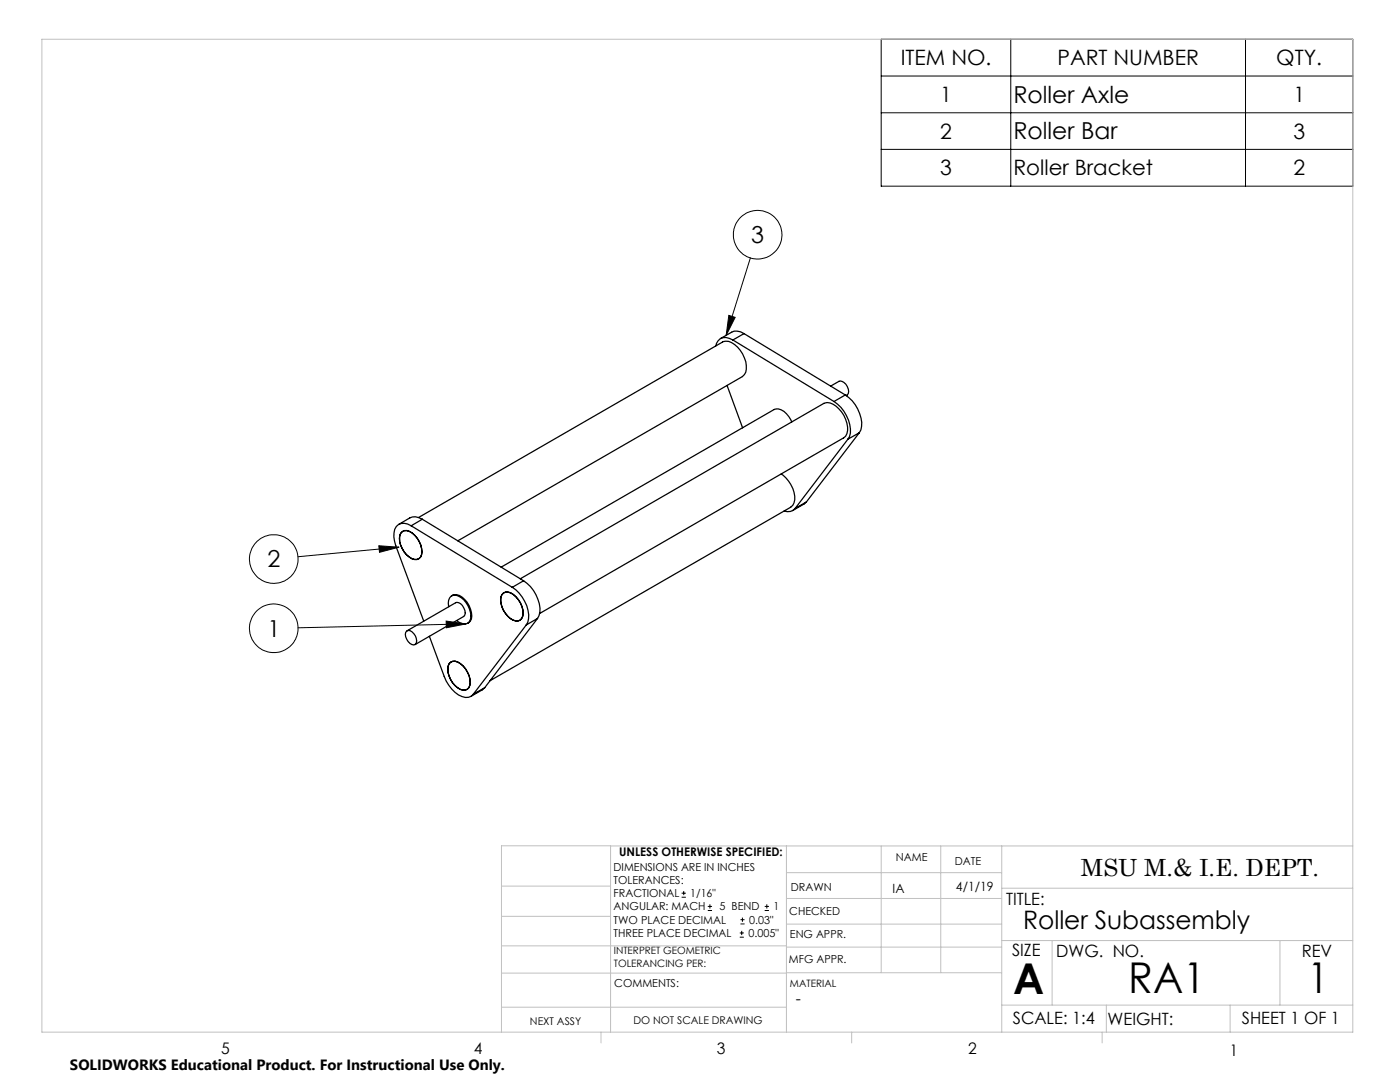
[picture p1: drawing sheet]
<svg xmlns="http://www.w3.org/2000/svg" width="279mm" height="216mm" viewBox="0 0 279 216" stroke-linecap="round" stroke-linejoin="round" font-family="sans-serif">
<g fill="none" stroke="#000" stroke-width=".2">
<path d="M175.9 7.8h94.1v29.3h-94.1zM175.9 15.2h94.1M201.7 7.8v29.3M248.6 7.8v29.3M175.9 22.5h94.1M175.9 29.8h94.1M149.8 51.5l-4.9 15.4M145.5 62.9l1.2 .4-1.8 3.6zM75.6 108.9l4 .3-3.9 1zM79.6 109.2l-20.1 1.9M89 123.9l4 .6-3.9 .8zM93 124.5l-33.5 .8"/>
<path d="M136 179h.9M136 178.2h.9M136.5 177.8v.8M141.3 181.7h.8M141.3 180.9h.8M141.7 180.4v.9M147.6 187h.8M147.6 186.2h.8M147.8 184.4h.8M147.8 183.5h.8M148 185.7v.9M148.2 183.1v.8"/>
<path d="M152.6 181.7h.9M152.6 180.9h.9M153 180.4v.9"/>
<circle cx="151.2" cy="46.8" r="4.8"/>
<circle cx="54.6" cy="111.6" r="4.9"/>
<circle cx="54.6" cy="125.4" r="4.9"/>
</g>
<g fill="none" stroke="#c0c0c0" stroke-width=".2">
<path d="M8.4 7.8h261.6v198.2h-261.6zM100.1 176.8h21.7M121.8 168.8v37.2M157 168.8v37.2M157 179.3h42.9M157 174.1h42.9M175.9 168.8v25.3M187.7 168.8v25.3M199.9 177.2h70.1M199.9 168.8v37.2M270 168.8h-169.9v37.2M100.1 194.2h56.9"/>
<path d="M100.1 188.7h56.9M100.1 182.8h21.7M157 194.1h42.9M157 184.4h42.9M157 189h42.9M199.9 187.7h70.1M210 187.7v12.9M255.4 187.7v12.9M100.1 201h56.9M119.9 206v2.1M170 206v2.1M199.9 200.6h70.1"/>
<path d="M220 206v2.1M220.8 200.6v5.4M245.5 200.6v5.4"/>
</g>
<path d="M145.5 62.9l1.2 .4-1.8 3.6zM89 123.9l4 .6-3.9 .8zM75.6 108.9l4 .3-3.9 1z" fill="#000"/>
<g fill="none" stroke="#000" stroke-width=".25">
<path d="M145.1 76.9l3.1 8.5M146.3 67.8a2.19 2.19 0 0 0-3 .2l-.4 1M146.3 67.8l20.1 12.3M148.5 66.6a2.43 2.43 0 0 0-2.5-.3l-2.2 1.3M148.5 66.6l-2.2 1.2M148.5 66.6l20.2 12.2M165.8 77l1.6-.9a1.83 1.83 0 0 1 1.7 2.7l-.2 .2M168.7 78.8a7.3 7.3 0 0 1 3.2 6.3l-.1 .7-.3 .6M168.7 78.8l-2.3 1.3M155.9 94.6a5.8 5.8 0 0 1 2.6 5.7l-.3 .5-.4 .4-60 34.7M158 84.2a3.8 3.8 0 0 0-3.1-2.6l-.4 .1-54.5 31.5M166.4 80.1a7.4 7.4 0 0 1 3.3 6.3l-.5 1.2"/>
<path d="M169.2 87.6l-10.5 13.9M171.5 86.4l-2.3 1.2M171.5 86.4l-10.6 13.8M80 106.4a1.47 1.47 0 0 1 2.2-.1 4.3 4.3 0 0 1 1.8 4.8 1.46 1.46 0 0 1-2.3 .1 4.2 4.2 0 0 1-1.7-4.8zM80 106.4a1.25 1.25 0 0 1 1.7-.4 4.7 4.7 0 0 1 2.4 4.7 1.42 1.42 0 0 1-1.1 1 1.42 1.42 0 0 1-1.4-.6 4.2 4.2 0 0 1-1.6-4.7zM82.1 104.9a2.03 2.03 0 0 0-2.2-.4 2.03 2.03 0 0 0-1.3 1.8v.8l.4 1.8 5.6 15M82.1 104.9l20.1 12.3M83.5 103.3l60.7-35a2.14 2.14 0 0 1 2.4 .5 5.8 5.8 0 0 1 2.2 5.5l-.6 .8-56.8 32.8M84.3 103.6a2.43 2.43 0 0 0-2.5-.3l-2.2 1.3M84.3 103.6l-2.2 1.3M84.3 103.6l20.2 12.3M90.1 118.9a2 2 0 0 1 2.6 .7 4.7 4.7 0 0 1 1.4 3.9l-.2 .4-.6 .5"/>
<path d="M100.5 118.3a1.95 1.95 0 0 1 2.4 .8 4.7 4.7 0 0 1 1.5 3.8 1.41 1.41 0 0 1-1.1 1 1.41 1.41 0 0 1-1.4-.5 4.3 4.3 0 0 1-1.7-4.7zM100.5 118.3a2.43 2.43 0 0 1 3 1.4 3.6 3.6 0 0 1 .6 3.7 1.8 1.8 0 0 1-2.8-.5 4.7 4.7 0 0 1-1.3-3.8zM102.2 117.2a7.3 7.3 0 0 1 3.3 6.3l-.2 .6-.3 .6M103.8 115.5l60.6-35a2.56 2.56 0 0 1 3 1.1 5.6 5.6 0 0 1 1.6 4.9l-.6 .8-60.7 35.1M104.5 115.9a7.3 7.3 0 0 1 3.2 6.3l-.4 1.2M104.5 115.9l-2.3 1.3M158.7 101.5a1.86 1.86 0 0 1-2.2 .5M160.9 100.2l-.4 .3-2.3 1.4M160.9 100.2l-2.2 1.3M81.2 125.9a1.74 1.74 0 0 1 1.9 2l-.2 .7a1.28 1.28 0 0 1-1.7-1 1.32 1.32 0 0 1 0-1.7zM81.2 125.9l9.7-5.6a1.83 1.83 0 0 1 1.7 2.7l-9.8 5.6M85.7 127l3 8a6.4 6.4 0 0 0 4.2 4.2l1.2-.3 .4-.4"/>
<path d="M89.6 121.1a1.75 1.75 0 0 1 .9-2.3 3.5 3.5 0 0 1 3.2 2.8 2.48 2.48 0 0 1-.3 2.7 1.77 1.77 0 0 1-2.2-.5M89.6 132.4a1.45 1.45 0 0 1 2.3 .1 4.2 4.2 0 0 1 1.7 4.7 1.8 1.8 0 0 1-2.8-.5 4.7 4.7 0 0 1-1.4-3.8zM89.9 132.2a2.43 2.43 0 0 1 3 1.2 3.9 3.9 0 0 1 .7 3.8 1.44 1.44 0 0 1-2.3 0 4.2 4.2 0 0 1-1.7-4.7zM96.7 137.2l-.4 .4-2.3 1.4M96.7 137.2l-2.2 1.3M105 124.7l-10.5 13.8M107.3 123.4l-2.3 1.3M107.3 123.4l-10.6 13.8"/>
</g>
<g font-size="8.5">
<text x="202.2" y="198.3">A</text>
<text x="225.2" y="198.1">RA1</text>
<text x="260.9" y="198.1">1</text>
</g>
<text font-size="5.1" x="204.2" y="185.4">Roller Subassembly</text>
<g font-size="4.7">
<text x="202.2" y="20.5">Roller Axle</text>
<text x="202.2" y="27.8">Roller Bar</text>
<text x="149.9" y="48.5">3</text>
<text x="53.4" y="113.2">2</text>
<text x="53.4" y="127">1</text>
<text x="215.7" y="174.7">MSU M.&amp; I.E. DEPT.</text>
</g>
<g font-size="4.2">
<text x="179.8" y="13">ITEM NO.</text>
<text x="211" y="13">PART NUMBER</text>
<text x="254.7" y="13">QTY.</text>
<text x="187.6" y="20.3">1</text>
<text x="258.1" y="20.3">1</text>
<text x="187.6" y="27.7">2</text>
<text x="258.1" y="27.7">3</text>
<text x="187.6" y="35">3</text>
<text x="202.3" y="35">Roller Bracket</text>
<text x="258.1" y="35">2</text>
</g>
<g font-size="3.4">
<text x="200.8" y="180.5">TITLE:</text>
<text x="202" y="190.8">SIZE</text>
<text x="210.8" y="190.9">DWG. NO.</text>
<text x="259.8" y="191">REV</text>
<text x="202.1" y="204.4">SCALE: 1:4</text>
<text x="221" y="204.5">WEIGHT:</text>
<text x="247.8" y="204.4">SHEET 1 OF 1</text>
</g>
<g font-size="3.2">
<text x="158.8" y="200.4">-</text>
<text x="44.2" y="210.4">5</text>
<text x="94.6" y="210.3">4</text>
<text x="143.1" y="210.4">3</text>
<text x="193.2" y="210.3">2</text>
<text x="245.4" y="210.6">1</text>
</g>
<text font-size="3" x="14" y="213.5">SOLIDWORKS Educational Product. For Instructional Use Only.</text>
<g font-size="2.5">
<text x="178.1" y="178.2">IA</text>
<text x="190.8" y="177.8">4/1/19</text>
</g>
<text font-size="2.4" x="123.6" y="170.8">UNLESS OTHERWISE SPECIFIED:</text>
<g font-size="2.2">
<text x="122.5" y="173.7">DIMENSIONS ARE IN INCHES</text>
<text x="178.8" y="171.8">NAME</text>
<text x="190.6" y="172.5">DATE</text>
<text x="122.5" y="176.4">TOLERANCES:</text>
<text x="122.5" y="179">FRACTIONAL</text>
<text x="137.8" y="179">1/16&quot;</text>
<text x="157.8" y="177.8">DRAWN</text>
<text x="122.5" y="184.3">TWO PLACE DECIMAL</text>
<text x="122.5" y="181.7">ANGULAR: MACH</text>
<text x="143.6" y="181.7">5 BEND</text>
<text x="149.5" y="184.3">0.03&quot;</text>
<text x="154.4" y="181.7">1</text>
<text x="157.5" y="182.5">CHECKED</text>
<text x="122.5" y="187">THREE PLACE DECIMAL</text>
<text x="149.4" y="187">0.005&quot;</text>
<text x="157.6" y="187.2">ENG APPR.</text>
<text x="122.6" y="197">COMMENTS:</text>
<text x="157.4" y="192.2">MFG APPR.</text>
</g>
<g font-size="2.1">
<text x="105.8" y="204.5">NEXT ASSY</text>
<text x="126.4" y="204.3">DO NOT SCALE DRAWING</text>
</g>
<g font-size="2">
<text x="122.5" y="190.4">INTERPRET GEOMETRIC</text>
<text x="122.5" y="192.9">TOLERANCING PER:</text>
<text x="157.7" y="197">MATERIAL</text>
</g>
</svg>
